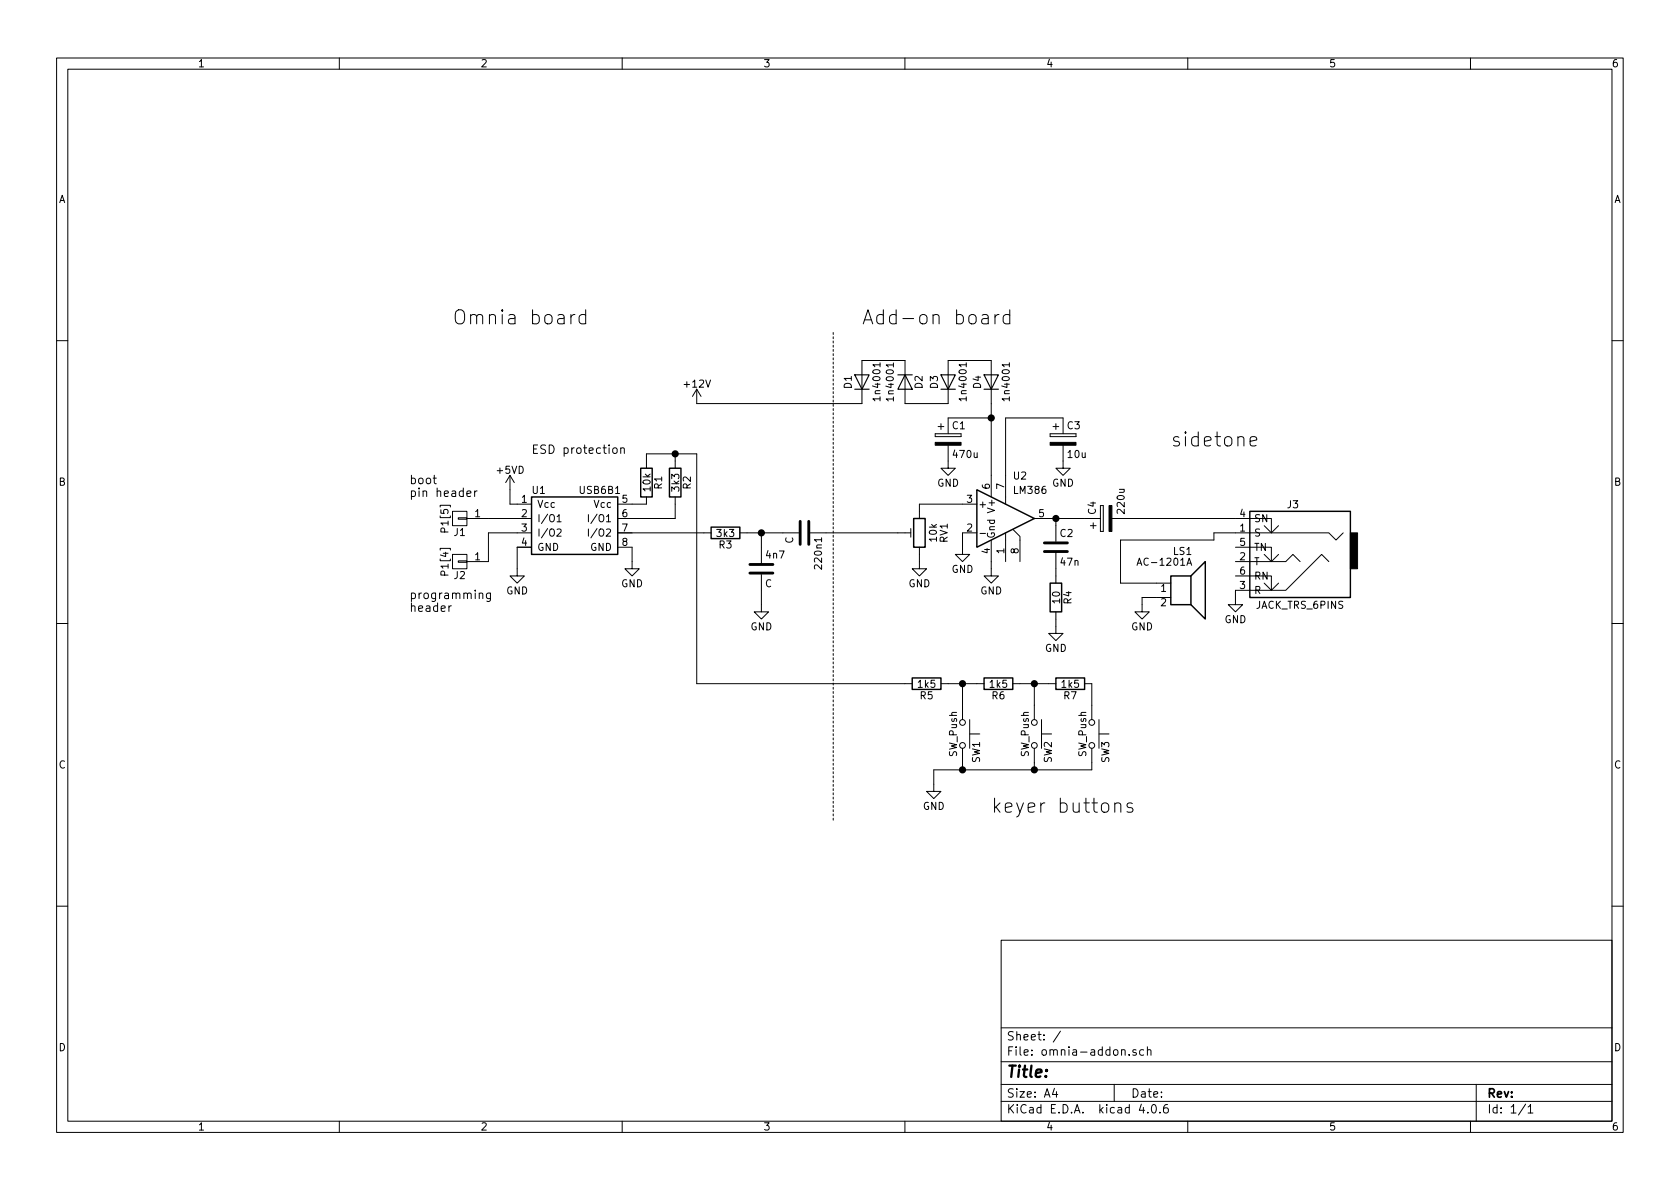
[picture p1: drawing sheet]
EESchema Schematic File Version 2
LIBS:power
LIBS:device
LIBS:transistors
LIBS:conn
LIBS:linear
LIBS:regul
LIBS:74xx
LIBS:cmos4000
LIBS:adc-dac
LIBS:memory
LIBS:xilinx
LIBS:microcontrollers
LIBS:dsp
LIBS:microchip
LIBS:analog_switches
LIBS:motorola
LIBS:texas
LIBS:intel
LIBS:audio
LIBS:interface
LIBS:digital-audio
LIBS:philips
LIBS:display
LIBS:cypress
LIBS:siliconi
LIBS:opto
LIBS:atmel
LIBS:contrib
LIBS:valves
LIBS:ESD_Protection
LIBS:switches
EELAYER 25 0
EELAYER END
$Descr A4 11693 8268
encoding utf-8
Sheet 1 1
Title ""
Date ""
Rev ""
Comp ""
Comment1 ""
Comment2 ""
Comment3 ""
Comment4 ""
$EndDescr
$Comp
L LM386 U2
U 1 1
P 7000 3600
F 0 "U2" H 7050 3900 50  0000 L CNN
F 1 "LM386" H 7050 3800 50  0000 L CNN
F 2 "" H 7100 3700 50  0001 C CNN
F 3 "" H 7200 3800 50  0001 C CNN
	1    7000 3600
	1    0    0    -1  
$EndComp
$Comp
L CP C4
U 1 1
P 7700 3600
F 0 "C4" H 7725 3700 50  0000 L CNN
F 1 "220u" H 7725 3500 50  0000 L CNN
F 2 "" H 7738 3450 50  0001 C CNN
F 3 "" H 7700 3600 50  0001 C CNN
	1    7700 3600
	0    -1   -1   0   
$EndComp
$Comp
L JACK_TRS_6PINS J3
U 1 1
P 9000 3900
F 0 "J3" H 9000 4300 50  0000 C CNN
F 1 "JACK_TRS_6PINS" H 8950 3600 50  0000 C CNN
F 2 "" H 9100 3750 50  0001 C CNN
F 3 "" H 9100 3750 50  0001 C CNN
	1    9000 3900
	-1   0    0    -1  
$EndComp
$Comp
L GND #PWR10
U 1 1
P 6900 3950
F 0 "#PWR10" H 6900 3700 50  0001 C CNN
F 1 "GND" H 6900 3800 50  0000 C CNN
F 2 "" H 6900 3950 50  0001 C CNN
F 3 "" H 6900 3950 50  0001 C CNN
	1    6900 3950
	1    0    0    -1  
$EndComp
$Comp
L GND #PWR14
U 1 1
P 8600 4150
F 0 "#PWR14" H 8600 3900 50  0001 C CNN
F 1 "GND" H 8600 4000 50  0000 C CNN
F 2 "" H 8600 4150 50  0001 C CNN
F 3 "" H 8600 4150 50  0001 C CNN
	1    8600 4150
	1    0    0    -1  
$EndComp
$Comp
L Speaker LS1
U 1 1
P 8250 4050
F 0 "LS1" H 8300 4275 50  0000 R CNN
F 1 "AC-1201A" H 8300 4200 50  0000 R CNN
F 2 "" H 8250 3850 50  0001 C CNN
F 3 "" H 8240 4000 50  0001 C CNN
	1    8250 4050
	1    0    0    -1  
$EndComp
$Comp
L GND #PWR13
U 1 1
P 7950 4200
F 0 "#PWR13" H 7950 3950 50  0001 C CNN
F 1 "GND" H 7950 4050 50  0000 C CNN
F 2 "" H 7950 4200 50  0001 C CNN
F 3 "" H 7950 4200 50  0001 C CNN
	1    7950 4200
	1    0    0    -1  
$EndComp
$Comp
L D D4
U 1 1
P 6900 2650
F 0 "D4" H 6900 2750 50  0000 C CNN
F 1 "1n4001" H 6900 2550 50  0000 C CNN
F 2 "" H 6900 2650 50  0001 C CNN
F 3 "" H 6900 2650 50  0001 C CNN
	1    6900 2650
	0    -1   -1   0   
$EndComp
$Comp
L D D3
U 1 1
P 6600 2650
F 0 "D3" H 6600 2750 50  0000 C CNN
F 1 "1n4001" H 6600 2550 50  0000 C CNN
F 2 "" H 6600 2650 50  0001 C CNN
F 3 "" H 6600 2650 50  0001 C CNN
	1    6600 2650
	0    -1   -1   0   
$EndComp
$Comp
L D D2
U 1 1
P 6300 2650
F 0 "D2" H 6300 2750 50  0000 C CNN
F 1 "1n4001" H 6300 2550 50  0000 C CNN
F 2 "" H 6300 2650 50  0001 C CNN
F 3 "" H 6300 2650 50  0001 C CNN
	1    6300 2650
	0    1    1    0   
$EndComp
$Comp
L D D1
U 1 1
P 6000 2650
F 0 "D1" H 6000 2750 50  0000 C CNN
F 1 "1n4001" H 6000 2550 50  0000 C CNN
F 2 "" H 6000 2650 50  0001 C CNN
F 3 "" H 6000 2650 50  0001 C CNN
	1    6000 2650
	0    -1   -1   0   
$EndComp
$Comp
L CP C1
U 1 1
P 6600 3050
F 0 "C1" H 6625 3150 50  0000 L CNN
F 1 "470u" H 6625 2950 50  0000 L CNN
F 2 "" H 6638 2900 50  0001 C CNN
F 3 "" H 6600 3050 50  0001 C CNN
	1    6600 3050
	1    0    0    -1  
$EndComp
$Comp
L GND #PWR8
U 1 1
P 6600 3200
F 0 "#PWR8" H 6600 2950 50  0001 C CNN
F 1 "GND" H 6600 3050 50  0000 C CNN
F 2 "" H 6600 3200 50  0001 C CNN
F 3 "" H 6600 3200 50  0001 C CNN
	1    6600 3200
	1    0    0    -1  
$EndComp
$Comp
L CP C3
U 1 1
P 7400 3050
F 0 "C3" H 7425 3150 50  0000 L CNN
F 1 "10u" H 7425 2950 50  0000 L CNN
F 2 "" H 7438 2900 50  0001 C CNN
F 3 "" H 7400 3050 50  0001 C CNN
	1    7400 3050
	1    0    0    -1  
$EndComp
$Comp
L GND #PWR12
U 1 1
P 7400 3200
F 0 "#PWR12" H 7400 2950 50  0001 C CNN
F 1 "GND" H 7400 3050 50  0000 C CNN
F 2 "" H 7400 3200 50  0001 C CNN
F 3 "" H 7400 3200 50  0001 C CNN
	1    7400 3200
	1    0    0    -1  
$EndComp
$Comp
L GND #PWR9
U 1 1
P 6700 3800
F 0 "#PWR9" H 6700 3550 50  0001 C CNN
F 1 "GND" H 6700 3650 50  0000 C CNN
F 2 "" H 6700 3800 50  0001 C CNN
F 3 "" H 6700 3800 50  0001 C CNN
	1    6700 3800
	1    0    0    -1  
$EndComp
$Comp
L C C2
U 1 1
P 7350 3800
F 0 "C2" H 7375 3900 50  0000 L CNN
F 1 "47n" H 7375 3700 50  0000 L CNN
F 2 "" H 7388 3650 50  0001 C CNN
F 3 "" H 7350 3800 50  0001 C CNN
	1    7350 3800
	1    0    0    -1  
$EndComp
$Comp
L R R4
U 1 1
P 7350 4150
F 0 "R4" V 7430 4150 50  0000 C CNN
F 1 "10" V 7350 4150 50  0000 C CNN
F 2 "" V 7280 4150 50  0001 C CNN
F 3 "" H 7350 4150 50  0001 C CNN
	1    7350 4150
	1    0    0    -1  
$EndComp
$Comp
L GND #PWR11
U 1 1
P 7350 4350
F 0 "#PWR11" H 7350 4100 50  0001 C CNN
F 1 "GND" H 7350 4200 50  0000 C CNN
F 2 "" H 7350 4350 50  0001 C CNN
F 3 "" H 7350 4350 50  0001 C CNN
	1    7350 4350
	1    0    0    -1  
$EndComp
$Comp
L POT_TRIM RV1
U 1 1
P 6400 3700
F 0 "RV1" V 6225 3700 50  0000 C CNN
F 1 "10k" V 6300 3700 50  0000 C CNN
F 2 "" H 6400 3700 50  0001 C CNN
F 3 "" H 6400 3700 50  0001 C CNN
	1    6400 3700
	-1   0    0    1   
$EndComp
$Comp
L GND #PWR6
U 1 1
P 6400 3900
F 0 "#PWR6" H 6400 3650 50  0001 C CNN
F 1 "GND" H 6400 3750 50  0000 C CNN
F 2 "" H 6400 3900 50  0001 C CNN
F 3 "" H 6400 3900 50  0001 C CNN
	1    6400 3900
	1    0    0    -1  
$EndComp
$Comp
L C 220n1
U 1 1
P 5600 3700
F 0 "220n1" H 5625 3800 50  0000 L CNN
F 1 "C" H 5625 3600 50  0000 L CNN
F 2 "" H 5638 3550 50  0001 C CNN
F 3 "" H 5600 3700 50  0001 C CNN
	1    5600 3700
	0    1    1    0   
$EndComp
$Comp
L C 4n7
U 1 1
P 5300 3950
F 0 "4n7" H 5325 4050 50  0000 L CNN
F 1 "C" H 5325 3850 50  0000 L CNN
F 2 "" H 5338 3800 50  0001 C CNN
F 3 "" H 5300 3950 50  0001 C CNN
	1    5300 3950
	1    0    0    -1  
$EndComp
$Comp
L USB6B1 U1
U 1 1
P 4000 3600
F 0 "U1" H 3750 3800 50  0000 C CNN
F 1 "USB6B1" H 4175 3800 50  0000 C CNN
F 2 "Housings_SOIC:SOIC-8_3.9x4.9mm_Pitch1.27mm" H 3975 3300 50  0001 C CNN
F 3 "" H 4000 3600 50  0001 C CNN
	1    4000 3600
	1    0    0    -1  
$EndComp
$Comp
L GND #PWR2
U 1 1
P 3600 3950
F 0 "#PWR2" H 3600 3700 50  0001 C CNN
F 1 "GND" H 3600 3800 50  0000 C CNN
F 2 "" H 3600 3950 50  0001 C CNN
F 3 "" H 3600 3950 50  0001 C CNN
	1    3600 3950
	1    0    0    -1  
$EndComp
$Comp
L GND #PWR3
U 1 1
P 4400 3900
F 0 "#PWR3" H 4400 3650 50  0001 C CNN
F 1 "GND" H 4400 3750 50  0000 C CNN
F 2 "" H 4400 3900 50  0001 C CNN
F 3 "" H 4400 3900 50  0001 C CNN
	1    4400 3900
	1    0    0    -1  
$EndComp
$Comp
L R R1
U 1 1
P 4500 3350
F 0 "R1" V 4580 3350 50  0000 C CNN
F 1 "10k" V 4500 3350 50  0000 C CNN
F 2 "" V 4430 3350 50  0001 C CNN
F 3 "" H 4500 3350 50  0001 C CNN
	1    4500 3350
	1    0    0    -1  
$EndComp
$Comp
L R R3
U 1 1
P 5050 3700
F 0 "R3" V 5130 3700 50  0000 C CNN
F 1 "3k3" V 5050 3700 50  0000 C CNN
F 2 "" V 4980 3700 50  0001 C CNN
F 3 "" H 5050 3700 50  0001 C CNN
	1    5050 3700
	0    1    1    0   
$EndComp
$Comp
L R R2
U 1 1
P 4700 3350
F 0 "R2" V 4780 3350 50  0000 C CNN
F 1 "3k3" V 4700 3350 50  0000 C CNN
F 2 "" V 4630 3350 50  0001 C CNN
F 3 "" H 4700 3350 50  0001 C CNN
	1    4700 3350
	1    0    0    -1  
$EndComp
$Comp
L +5VD #PWR1
U 1 1
P 3550 3400
F 0 "#PWR1" H 3550 3250 50  0001 C CNN
F 1 "+5VD" H 3550 3540 50  0000 C CNN
F 2 "" H 3550 3400 50  0001 C CNN
F 3 "" H 3550 3400 50  0001 C CNN
	1    3550 3400
	1    0    0    -1  
$EndComp
$Comp
L SW_Push SW3
U 1 1
P 7600 5100
F 0 "SW3" H 7650 5200 50  0000 L CNN
F 1 "SW_Push" H 7600 5040 50  0000 C CNN
F 2 "" H 7600 5300 50  0001 C CNN
F 3 "" H 7600 5300 50  0001 C CNN
	1    7600 5100
	0    1    1    0   
$EndComp
$Comp
L SW_Push SW2
U 1 1
P 7200 5100
F 0 "SW2" H 7250 5200 50  0000 L CNN
F 1 "SW_Push" H 7200 5040 50  0000 C CNN
F 2 "" H 7200 5300 50  0001 C CNN
F 3 "" H 7200 5300 50  0001 C CNN
	1    7200 5100
	0    1    1    0   
$EndComp
$Comp
L SW_Push SW1
U 1 1
P 6700 5100
F 0 "SW1" H 6750 5200 50  0000 L CNN
F 1 "SW_Push" H 6700 5040 50  0000 C CNN
F 2 "" H 6700 5300 50  0001 C CNN
F 3 "" H 6700 5300 50  0001 C CNN
	1    6700 5100
	0    1    1    0   
$EndComp
$Comp
L GND #PWR7
U 1 1
P 6500 5450
F 0 "#PWR7" H 6500 5200 50  0001 C CNN
F 1 "GND" H 6500 5300 50  0000 C CNN
F 2 "" H 6500 5450 50  0001 C CNN
F 3 "" H 6500 5450 50  0001 C CNN
	1    6500 5450
	1    0    0    -1  
$EndComp
$Comp
L R R5
U 1 1
P 6450 4750
F 0 "R5" V 6530 4750 50  0000 C CNN
F 1 "1k5" V 6450 4750 50  0000 C CNN
F 2 "" V 6380 4750 50  0001 C CNN
F 3 "" H 6450 4750 50  0001 C CNN
	1    6450 4750
	0    1    1    0   
$EndComp
$Comp
L R R6
U 1 1
P 6950 4750
F 0 "R6" V 7030 4750 50  0000 C CNN
F 1 "1k5" V 6950 4750 50  0000 C CNN
F 2 "" V 6880 4750 50  0001 C CNN
F 3 "" H 6950 4750 50  0001 C CNN
	1    6950 4750
	0    1    1    0   
$EndComp
$Comp
L R R7
U 1 1
P 7450 4750
F 0 "R7" V 7530 4750 50  0000 C CNN
F 1 "1k5" V 7450 4750 50  0000 C CNN
F 2 "" V 7380 4750 50  0001 C CNN
F 3 "" H 7450 4750 50  0001 C CNN
	1    7450 4750
	0    1    1    0   
$EndComp
Wire Wire Line
	7850 3600 8600 3600
Wire Wire Line
	7800 4050 8050 4050
Wire Wire Line
	7800 4050 7800 3750
Wire Wire Line
	7800 3750 8450 3750
Wire Wire Line
	8450 3700 8600 3700
Wire Wire Line
	7950 4200 7950 4150
Wire Wire Line
	7950 4150 8050 4150
Wire Wire Line
	8600 4150 8600 4100
Wire Wire Line
	7300 3600 7550 3600
Wire Wire Line
	6900 2500 6600 2500
Wire Wire Line
	6600 2800 6300 2800
Wire Wire Line
	6000 2500 6300 2500
Wire Wire Line
	6900 2800 6900 3300
Wire Wire Line
	6600 2900 6900 2900
Connection ~ 6900 2900
Wire Wire Line
	7000 3300 7000 2900
Wire Wire Line
	7000 2900 7400 2900
Wire Wire Line
	6700 3800 6700 3700
Wire Wire Line
	6900 3900 6900 3950
Wire Wire Line
	7350 3950 7350 4000
Wire Wire Line
	7350 4300 7350 4350
Wire Wire Line
	7350 3600 7350 3650
Connection ~ 7350 3600
Wire Wire Line
	6400 3500 6700 3500
Wire Wire Line
	6400 3500 6400 3550
Wire Wire Line
	6400 3850 6400 3900
Wire Wire Line
	8450 3750 8450 3700
Wire Wire Line
	4300 3700 4900 3700
Wire Wire Line
	3550 3400 3550 3500
Wire Wire Line
	3550 3500 3600 3500
Wire Wire Line
	3700 3600 3700 3800
Wire Wire Line
	3700 3800 3600 3800
Wire Wire Line
	3600 3800 3600 3950
Wire Wire Line
	4400 3800 4400 3900
Wire Wire Line
	4400 3500 4500 3500
Wire Wire Line
	4400 3600 4700 3600
Wire Wire Line
	4700 3600 4700 3500
Wire Wire Line
	4500 3200 4500 3150
Wire Wire Line
	4700 3150 4700 3200
Wire Wire Line
	7600 5350 7600 5300
Wire Wire Line
	7200 5350 7200 5300
Wire Wire Line
	6700 5350 6700 5300
Connection ~ 7200 5350
Connection ~ 6700 5350
Wire Wire Line
	7600 4900 7600 4750
Wire Wire Line
	6700 4900 6700 4750
Wire Wire Line
	6800 4750 6600 4750
Connection ~ 6700 4750
Wire Wire Line
	7100 4750 7300 4750
Wire Wire Line
	7200 4900 7200 4750
Connection ~ 7200 4750
Connection ~ 4700 3150
Wire Wire Line
	4850 4750 6300 4750
Wire Wire Line
	6500 5350 7600 5350
Wire Wire Line
	6500 5350 6500 5450
$Comp
L GND #PWR5
U 1 1
P 5300 4200
F 0 "#PWR5" H 5300 3950 50  0001 C CNN
F 1 "GND" H 5300 4050 50  0000 C CNN
F 2 "" H 5300 4200 50  0001 C CNN
F 3 "" H 5300 4200 50  0001 C CNN
	1    5300 4200
	1    0    0    -1  
$EndComp
Wire Wire Line
	5300 4100 5300 4200
Wire Wire Line
	5200 3700 5450 3700
Wire Wire Line
	5750 3700 6250 3700
Wire Wire Line
	5300 3800 5300 3700
Connection ~ 5300 3700
Wire Wire Line
	4500 3150 4850 3150
Wire Wire Line
	4850 3150 4850 4750
$Comp
L CONN_01X01 J1
U 1 1
P 3200 3600
F 0 "J1" H 3200 3700 50  0000 C CNN
F 1 "P1[5]" V 3300 3600 50  0000 C CNN
F 2 "" H 3200 3600 50  0001 C CNN
F 3 "" H 3200 3600 50  0001 C CNN
	1    3200 3600
	-1   0    0    1   
$EndComp
$Comp
L CONN_01X01 J2
U 1 1
P 3200 3900
F 0 "J2" H 3200 4000 50  0000 C CNN
F 1 "P1[4]" V 3300 3900 50  0000 C CNN
F 2 "" H 3200 3900 50  0001 C CNN
F 3 "" H 3200 3900 50  0001 C CNN
	1    3200 3900
	-1   0    0    1   
$EndComp
Wire Wire Line
	3400 3600 3600 3600
Wire Wire Line
	3600 3700 3400 3700
Wire Wire Line
	3400 3700 3400 3900
$Comp
L +12V #PWR4
U 1 1
P 4850 2800
F 0 "#PWR4" H 4850 2650 50  0001 C CNN
F 1 "+12V" H 4850 2940 50  0000 C CNN
F 2 "" H 4850 2800 50  0001 C CNN
F 3 "" H 4850 2800 50  0001 C CNN
	1    4850 2800
	1    0    0    -1  
$EndComp
Wire Notes Line
	5800 5700 5800 2300
Text Notes 3150 2250 0    98   ~ 0
Omnia board
Text Notes 6000 2250 0    98   ~ 0
Add-on board
Wire Wire Line
	4850 2800 6000 2800
Text Notes 8150 3100 0    98   ~ 0
sidetone
Text Notes 6900 5650 0    98   ~ 0
keyer buttons
Text Notes 2850 3450 0    59   ~ 0
boot\npin header
Text Notes 2850 4250 0    59   ~ 0
programming\nheader
Text Notes 3700 3150 0    59   ~ 0
ESD protection
$EndSCHEMATC
